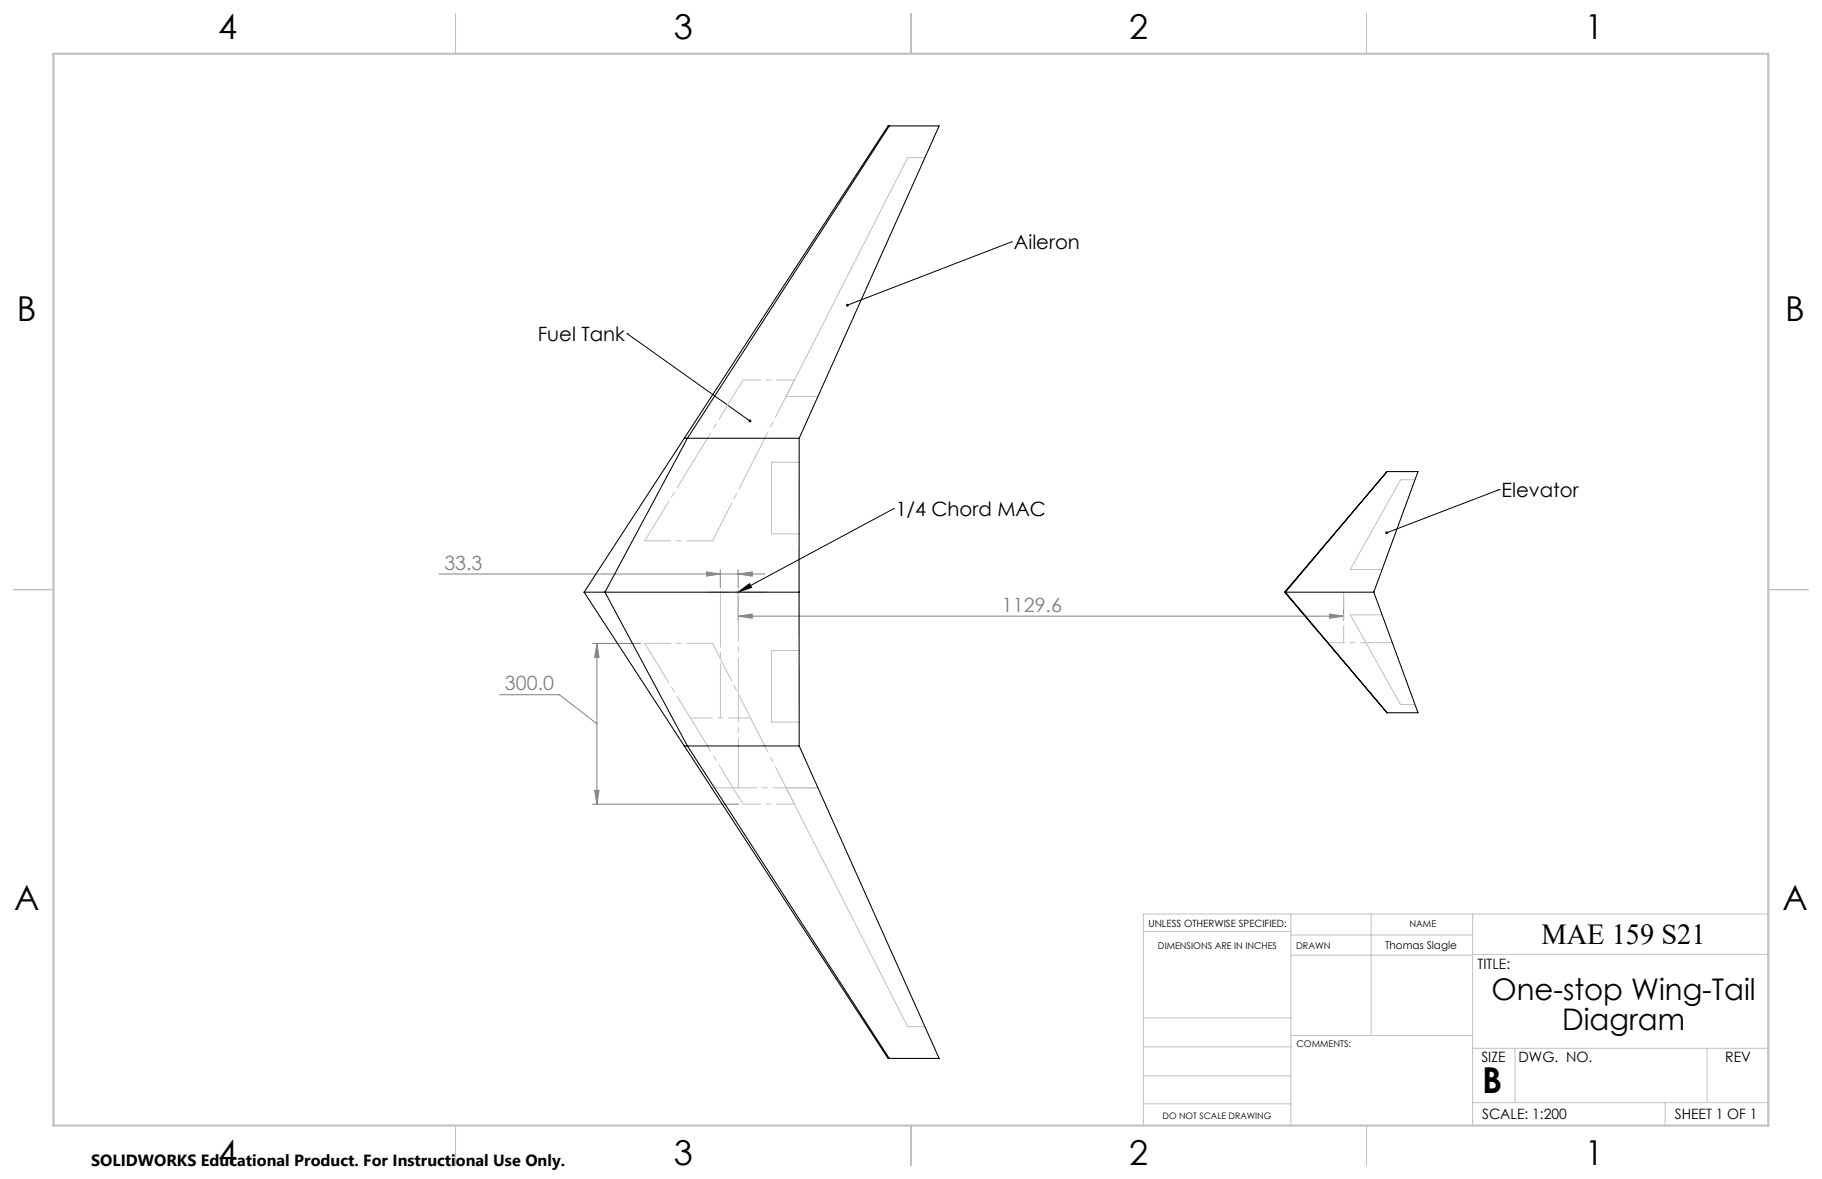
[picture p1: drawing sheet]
<svg xmlns="http://www.w3.org/2000/svg" width="432mm" height="279mm" viewBox="0 0 432 279" stroke-linecap="round" stroke-linejoin="round" font-family="sans-serif">
<path d="M239.7 57.3h.1M239.7 57.3l-38.9 15M148.6 79.1h.1M148.6 79.1l29.1 20.7M355.3 116h.1M355.3 116l-26.7 10.3M211.7 120.6h.1M211.7 120.6l-36.8 19.7M174.9 140.3l2.7-2 .5 .9z" fill="none" stroke="#000" stroke-width=".24"/>
<g fill="none" stroke="#808080" stroke-width=".24">
<path d="M104 136h77.3M167.4 135.5l3.3 .5-3.3 .5zM170.7 135v4.3M174.9 136l3.4-.5v1zM174.9 135v4.3M140.4 152.5h11.4M141.5 152.5l.5 3.3h-1.1zM141.5 152.5v38.1M174.9 146l3.4-.5v1zM174.9 141.3v5.7M174.9 146h143.5M315.1 145.5l3.3 .5-3.3 .5z"/>
<path d="M318.4 141.3v5.7M118.4 164.6h14.2l8.9 6.9M140.4 190.6h34.6M140.9 187.3h1.1l-.5 3.3z"/>
</g>
<g fill="none" stroke="#c0c0c0" stroke-width=".24">
<path d="M219.2 37.4h-4.1l-28.8 56.5h7.6M189.4 109.5h-6.6v17h6.6M335.3 113.7h-3.4l-11.9 21.3h7.6M174.6 140l.7 .7M174.9 139.8v1M175.3 140l-.7 .7M174.4 140.3h1.1M189.4 154.2h-6.6v16.9h6.6M327.6 145.7h-7.6l11.9 21.3h3.4M193.9 186.7h-7.6l28.8 56.6h4.1M305.9 216.6v50.1M324.9 216.6v28.8"/>
<path d="M349 216.6v50.1M419.1 216.6h-148.1v50.1M271 220.7h34.9M305.9 226.3h43.1M305.9 221.6h43.1M349 226.2h70.1M271 255h34.9M271 248.1h35M271 241.2h35M306 245.4h43M349 248.4h70.1M359.1 248.4v12.9"/>
<path d="M404.6 248.4v12.9M271 261.6h34.9M349 261.3h70.1M394.6 261.3v5.4"/>
</g>
<path d="M152.8 128.2h16.1M152.8 152.5h16.1" fill="none" stroke="#c0c0c0" stroke-width=".24" stroke-dasharray="15.2 1.3 1.3 1.3" stroke-dashoffset="9.1"/>
<path d="M168.9 128.2l19.4-38.1M168.9 152.5l19.4 38.1" fill="none" stroke="#c0c0c0" stroke-width=".24" stroke-dasharray="15.2 1.3 1.3 1.3" stroke-dashoffset="5.3"/>
<path d="M188.3 90.1h-12.2M188.3 190.6h-12.2" fill="none" stroke="#c0c0c0" stroke-width=".24" stroke-dasharray="15.2 1.3 1.3 1.3" stroke-dashoffset="11"/>
<path d="M176.1 90.1l-23.3 38.1M176.1 190.6l-23.3-38.1" fill="none" stroke="#c0c0c0" stroke-width=".24" stroke-dasharray="15.2 1.3 1.3 1.3" stroke-dashoffset="4.3"/>
<path d="M163.6 170.1h14.3" fill="none" stroke="#c0c0c0" stroke-width=".24" stroke-dasharray="15.2 1.3 1.3 1.3" stroke-dashoffset="10"/>
<path d="M167.6 140.3h14" fill="none" stroke="#c0c0c0" stroke-width=".24" stroke-dasharray="15.2 1.3 1.3 1.3" stroke-dashoffset="10.2"/>
<path d="M170.7 170.1v-29.8" fill="none" stroke="#c0c0c0" stroke-width=".24" stroke-dasharray="15.2 1.3 1.3 1.3" stroke-dashoffset="2.2"/>
<path d="M168.7 186.7h25.2" fill="none" stroke="#c0c0c0" stroke-width=".24" stroke-dasharray="15.2 1.3 1.3 1.3" stroke-dashoffset="4.6"/>
<path d="M175 186.7v-46.4" fill="none" stroke="#c0c0c0" stroke-width=".24" stroke-dasharray="15.2 1.3 1.3 1.3" stroke-dashoffset="3.5"/>
<path d="M330 152.3h-15.4" fill="none" stroke="#c0c0c0" stroke-width=".24" stroke-dasharray="15.2 1.3 1.3 1.3" stroke-dashoffset="7.7"/>
<path d="M318.4 140.3v12" fill="none" stroke="#c0c0c0" stroke-width=".24" stroke-dasharray="15.2 1.3 1.3 1.3" stroke-dashoffset="11.1"/>
<path d="M108 3.2v9.5M215.9 3.2v9.5M323.8 3.2v9.5M3.1 139.7h9.6M419.1 139.7h9.5M108 266.7v9.6M215.9 266.7v9.6M323.8 266.7v9.6" fill="none" stroke="#c0c0c0" stroke-width=".25"/>
<path d="M12.7 12.7h406.4v254h-406.4z" fill="none" stroke="#c0c0c0" stroke-width=".5"/>
<path d="M174.9 140.3l2.7-2 .5 .9zM177.4 99.6l.2 .4 .4-.1-.3-.1 .3 .1-.1-.4-.3-.1zM200.6 72.1l-.1 .4 .3-.2-.3 .2a.34 .34 0 0 0 .5 .1 .34 .34 0 0 0 .1-.5 .34 .34 0 0 0-.5 0zM328.4 126l-.1 .4 .3-.1-.3 .1a.34 .34 0 0 0 .5 .1 .34 .34 0 0 0 .1-.5 .34 .34 0 0 0-.5 0z" fill="#000"/>
<g fill="#808080">
<path d="M167.4 135.5l3.3 .5-3.3 .5zM174.9 136l3.4-.5v1zM141.5 152.5l.5 3.3h-1.1zM140.9 187.3h1.1l-.5 3.3z"/>
<path d="M174.9 146l3.4-.5v1zM315.1 145.5l3.3 .5-3.3 .5z"/>
</g>
<g fill="none" stroke="#000" stroke-width=".25">
<path d="M210.7 29.8h11.9l-33.2 74.1M210.7 29.8h-.2l-48.3 74.1M210.7 29.8l-47.8 74.1M162.2 103.9h.7M162.2 103.9l-23.8 36.4M162.9 103.9h26.5M162.9 103.9l-19.5 36.4M189.4 103.9v36.4M328.7 111.8l-24.3 28.5M328.7 111.8h7.4l-10.5 28.5M328.7 111.8l-24.1 28.5M138.4 140.3h5"/>
<path d="M138.4 140.3l23.8 36.5M143.4 140.3h46M143.4 140.3l19.5 36.5M189.4 140.3v36.5M304.4 140.3l24.3 28.6M304.4 140.3h.2M304.6 140.3h21M304.6 140.3l24.1 28.6M325.6 140.3l10.5 28.6h-7.4M162.2 176.8h.7M162.2 176.8l48.3 74h.2M162.9 176.8h26.5"/>
<path d="M162.9 176.8l47.8 74M189.4 176.8l33.2 74h-11.9"/>
</g>
<text font-size="8.5" x="351.3" y="259">B</text>
<g font-size="8.1">
<text x="51.7" y="9.3">4</text>
<text x="159.7" y="9.3">3</text>
<text x="267.6" y="9.3">2</text>
<text x="375.6" y="9.3">1</text>
<text x="4" y="76">B</text>
<text x="423.1" y="76">B</text>
<text x="3.3" y="215.7">A</text>
<text x="422.4" y="215.7">A</text>
<text x="51.7" y="276">4</text>
<text x="159.7" y="276">3</text>
<text x="267.6" y="276">2</text>
<text x="375.6" y="276">1</text>
</g>
<g font-size="7.1">
<text x="353.5" y="236.9">One-stop Wing-Tail</text>
<text x="370.2" y="244">Diagram</text>
</g>
<text font-size="6.9" x="365.3" y="223.6">MAE 159 S21</text>
<g font-size="4.7">
<text x="240.3" y="59.1">Aileron</text>
<text x="127.4" y="80.8">Fuel Tank</text>
<text x="355.8" y="117.7">Elevator</text>
<text x="212.3" y="122.3">1/4 Chord MAC</text>
</g>
<g font-size="4.7" fill="#808080">
<text x="105.3" y="135">33.3</text>
<text x="237.5" y="145">1129.6</text>
<text x="119.7" y="163.6">300.0</text>
</g>
<text font-size="3.8" x="21.6" y="276.3">SOLIDWORKS Educational Product. For Instructional Use Only.</text>
<g font-size="3.4">
<text x="350.2" y="229.5">TITLE:</text>
<text x="351.1" y="251.6">SIZE</text>
<text x="359.9" y="251.6">DWG. NO.</text>
<text x="408.9" y="251.7">REV</text>
<text x="351.2" y="265.2">SCALE: 1:200</text>
<text x="396.9" y="265.2">SHEET 1 OF 1</text>
</g>
<text font-size="2.5" x="328.3" y="224.9">Thomas Slagle</text>
<text font-size="2.4" x="272.2" y="219.7">UNLESS OTHERWISE SPECIFIED:</text>
<g font-size="2.2">
<text x="334" y="219.7">NAME</text>
<text x="274.4" y="224.9">DIMENSIONS ARE IN INCHES</text>
<text x="307.2" y="224.9">DRAWN</text>
<text x="307.3" y="248.1">COMMENTS:</text>
</g>
<text font-size="2.1" x="275.5" y="265.1">DO NOT SCALE DRAWING</text>
</svg>
